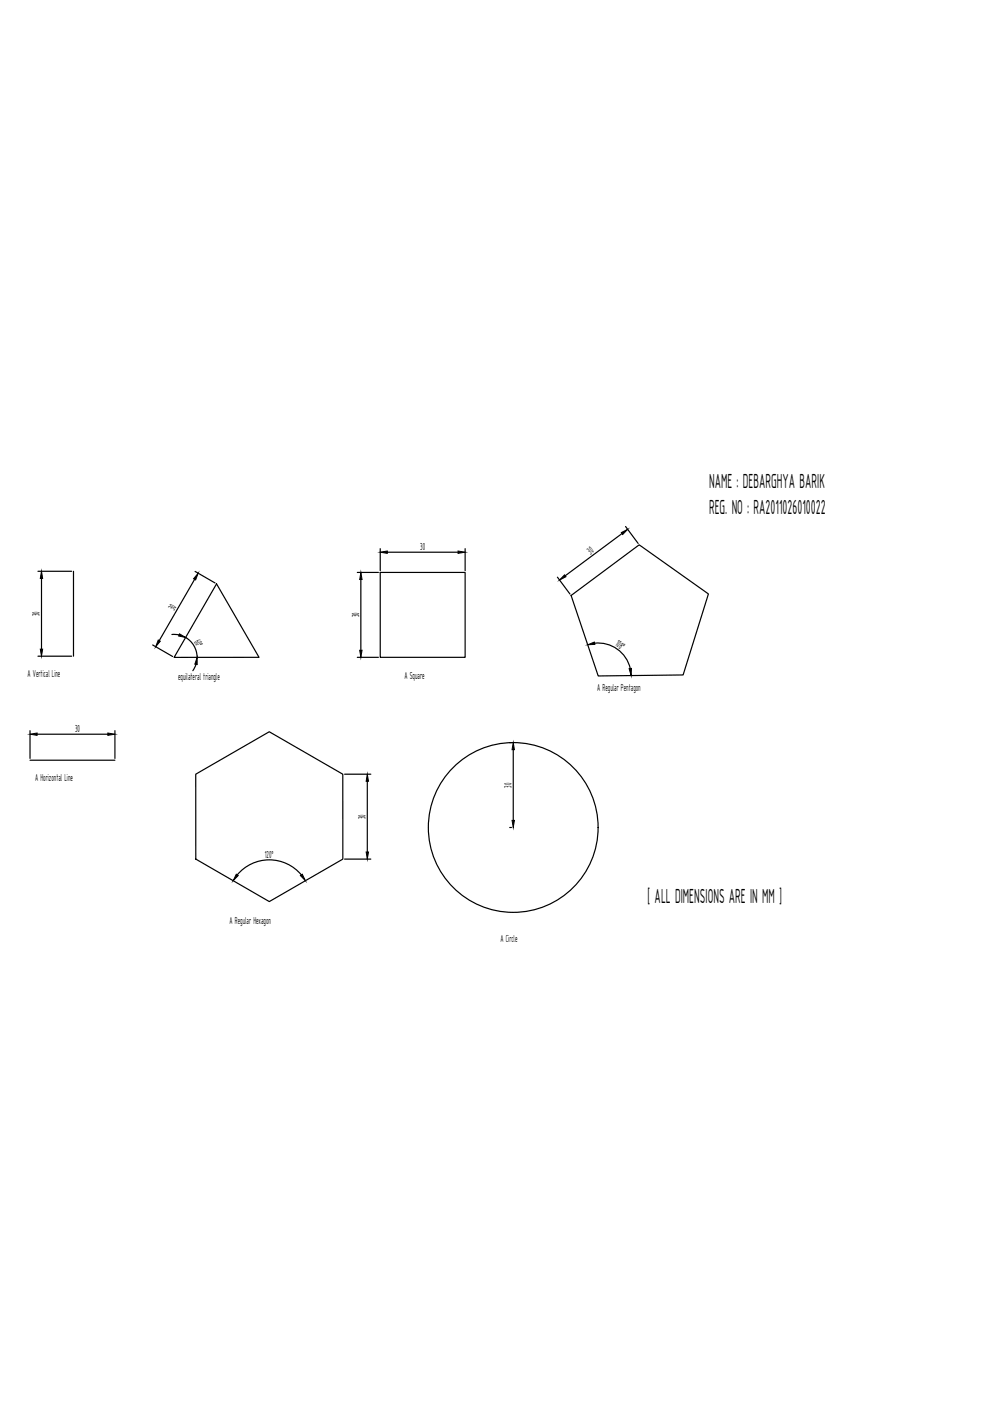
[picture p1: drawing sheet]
<svg xmlns="http://www.w3.org/2000/svg" width="210mm" height="297mm" viewBox="0 0 210 297" stroke-linecap="round" stroke-linejoin="round" font-family="sans-serif">
<!-- layer: 0 -->
<g fill="none" stroke="#000" stroke-width=".25">
<path d="M80.6 116.3v4.7M82.1 117.1h15M98.6 116.3v4.7M131.9 113.1l-12.1 9M132.6 111.6l2.7 3.6M8 121.1h7.2M8 139.1h7.2M8.8 122.6v15M15.6 121.1v18M32.4 136.7l4.2 2.5M36.4 134.5l1.5 .1M39.3 135.2a4.9 4.9 0 0 1 2.5 4.2"/>
<path d="M41.3 122.8l-7.5 13M41.4 121.2l4.2 2.4M45.9 123.8l9 15.6h-18zM75.8 121.4h4.4M75.8 139.4h4.4M76.5 122.9v15M80.6 121.4h18v18h-18zM118.2 122.4l2.7 3.6M121.1 126.3l14.4-10.8 14.7 10.4-5.4 17.2-18 .2zM126.1 136.4a7 7 0 0 1 7.5 5.3M6.4 154.9v5.9M7.9 155.7h15"/>
<path d="M24.4 154.9v5.9M41.6 140.9l-.7 1.3M108.1 157.5h.3M108.8 158.9v15M6.4 161.2h18M41.5 164.1l15.6-9 15.6 9v18l-15.6 9.1-15.6-9.1zM73.1 164.1h5.5M77.9 165.6v15M108.1 175.4h.3M63.9 185.5a8.8 8.8 0 0 0-13.6 0M73.1 182.1h5.5"/>
<circle cx="108.8" cy="175.4" r="18"/>
</g>
<g fill="#000" stroke="#000" stroke-width=".21">
<path d="M80.6 117.1l1.5-.3v.5zM97.1 116.8l1.5 .3-1.5 .2zM131.7 112.9l1.4-.7-1.1 1.1zM8.8 121.1l.2 1.5h-.5zM8.5 137.6h.5l-.2 1.5zM33.6 135.7l.4 .2-1 1.2zM38.1 134.4l1.3 .8-1.5-.4zM42 121.5l-.5 1.5-.5-.3zM76.5 121.4l.3 1.5h-.5zM76.3 137.9h.5l-.3 1.5zM119.7 121.9l.3 .4-1.4 .7zM124.6 136.7l1.4-.6 .1 .5z"/>
<path d="M6.4 155.7l1.5-.3v.5zM22.9 155.4l1.5 .3-1.5 .2zM41.8 139.4v1.5l-.5-.1zM108.8 157.5l.3 1.4h-.5zM133.4 141.8l.5-.1-.1 1.5zM77.9 164.1l.2 1.5h-.5zM108.6 173.9h.5l-.3 1.5zM50.1 185.4l.4 .2-1.1 1.1zM63.7 185.6l.4-.2 .7 1.3zM77.6 180.6h.5l-.2 1.5z"/>
</g>
<g font-size="4.7">
<text x="150.3" y="103.4">NAME : DEBARGHYA BARIK</text>
<text x="150.3" y="109.1">REG. NO : RA2011026010022</text>
<text x="137.3" y="191.4">[ ALL DIMENSIONS ARE IN MM ]</text>
</g>
<g font-size="2.3">
<text x="89.1" y="116.7">30</text>
<text x="125.2" y="117.6" transform="rotate(-36 125.2 117.6)">30</text>
<text x="8.4" y="130.6" transform="rotate(-90 8.4 130.6)">30</text>
<text x="36.9" y="129.6" transform="rotate(-60 36.9 129.6)">30</text>
<text x="76.1" y="130.9" transform="rotate(-90 76.1 130.9)">30</text>
<text x="41.1" y="136.1" transform="rotate(60 41.1 136.1)">60°</text>
<text x="130.3" y="136.8" transform="rotate(35 130.3 136.8)">108°</text>
<text x="5.8" y="143.5">A Vertical Line</text>
<text x="85.7" y="143.9">A Square</text>
<text x="37.8" y="144.2">equilateral triangle</text>
<text x="126.6" y="146.5">A Regular Pentagon</text>
<text x="15.9" y="155.3">30</text>
<text x="7.5" y="165.6">A Horizontal Line</text>
<text x="108.4" y="167" transform="rotate(-90 108.4 167)">30</text>
<text x="77.5" y="173.7" transform="rotate(-90 77.5 173.7)">30</text>
<text x="56.2" y="181.9">120°</text>
<text x="48.7" y="196">A Regular Hexagon</text>
<text x="106.1" y="199.7">A Circle</text>
</g>
</svg>
